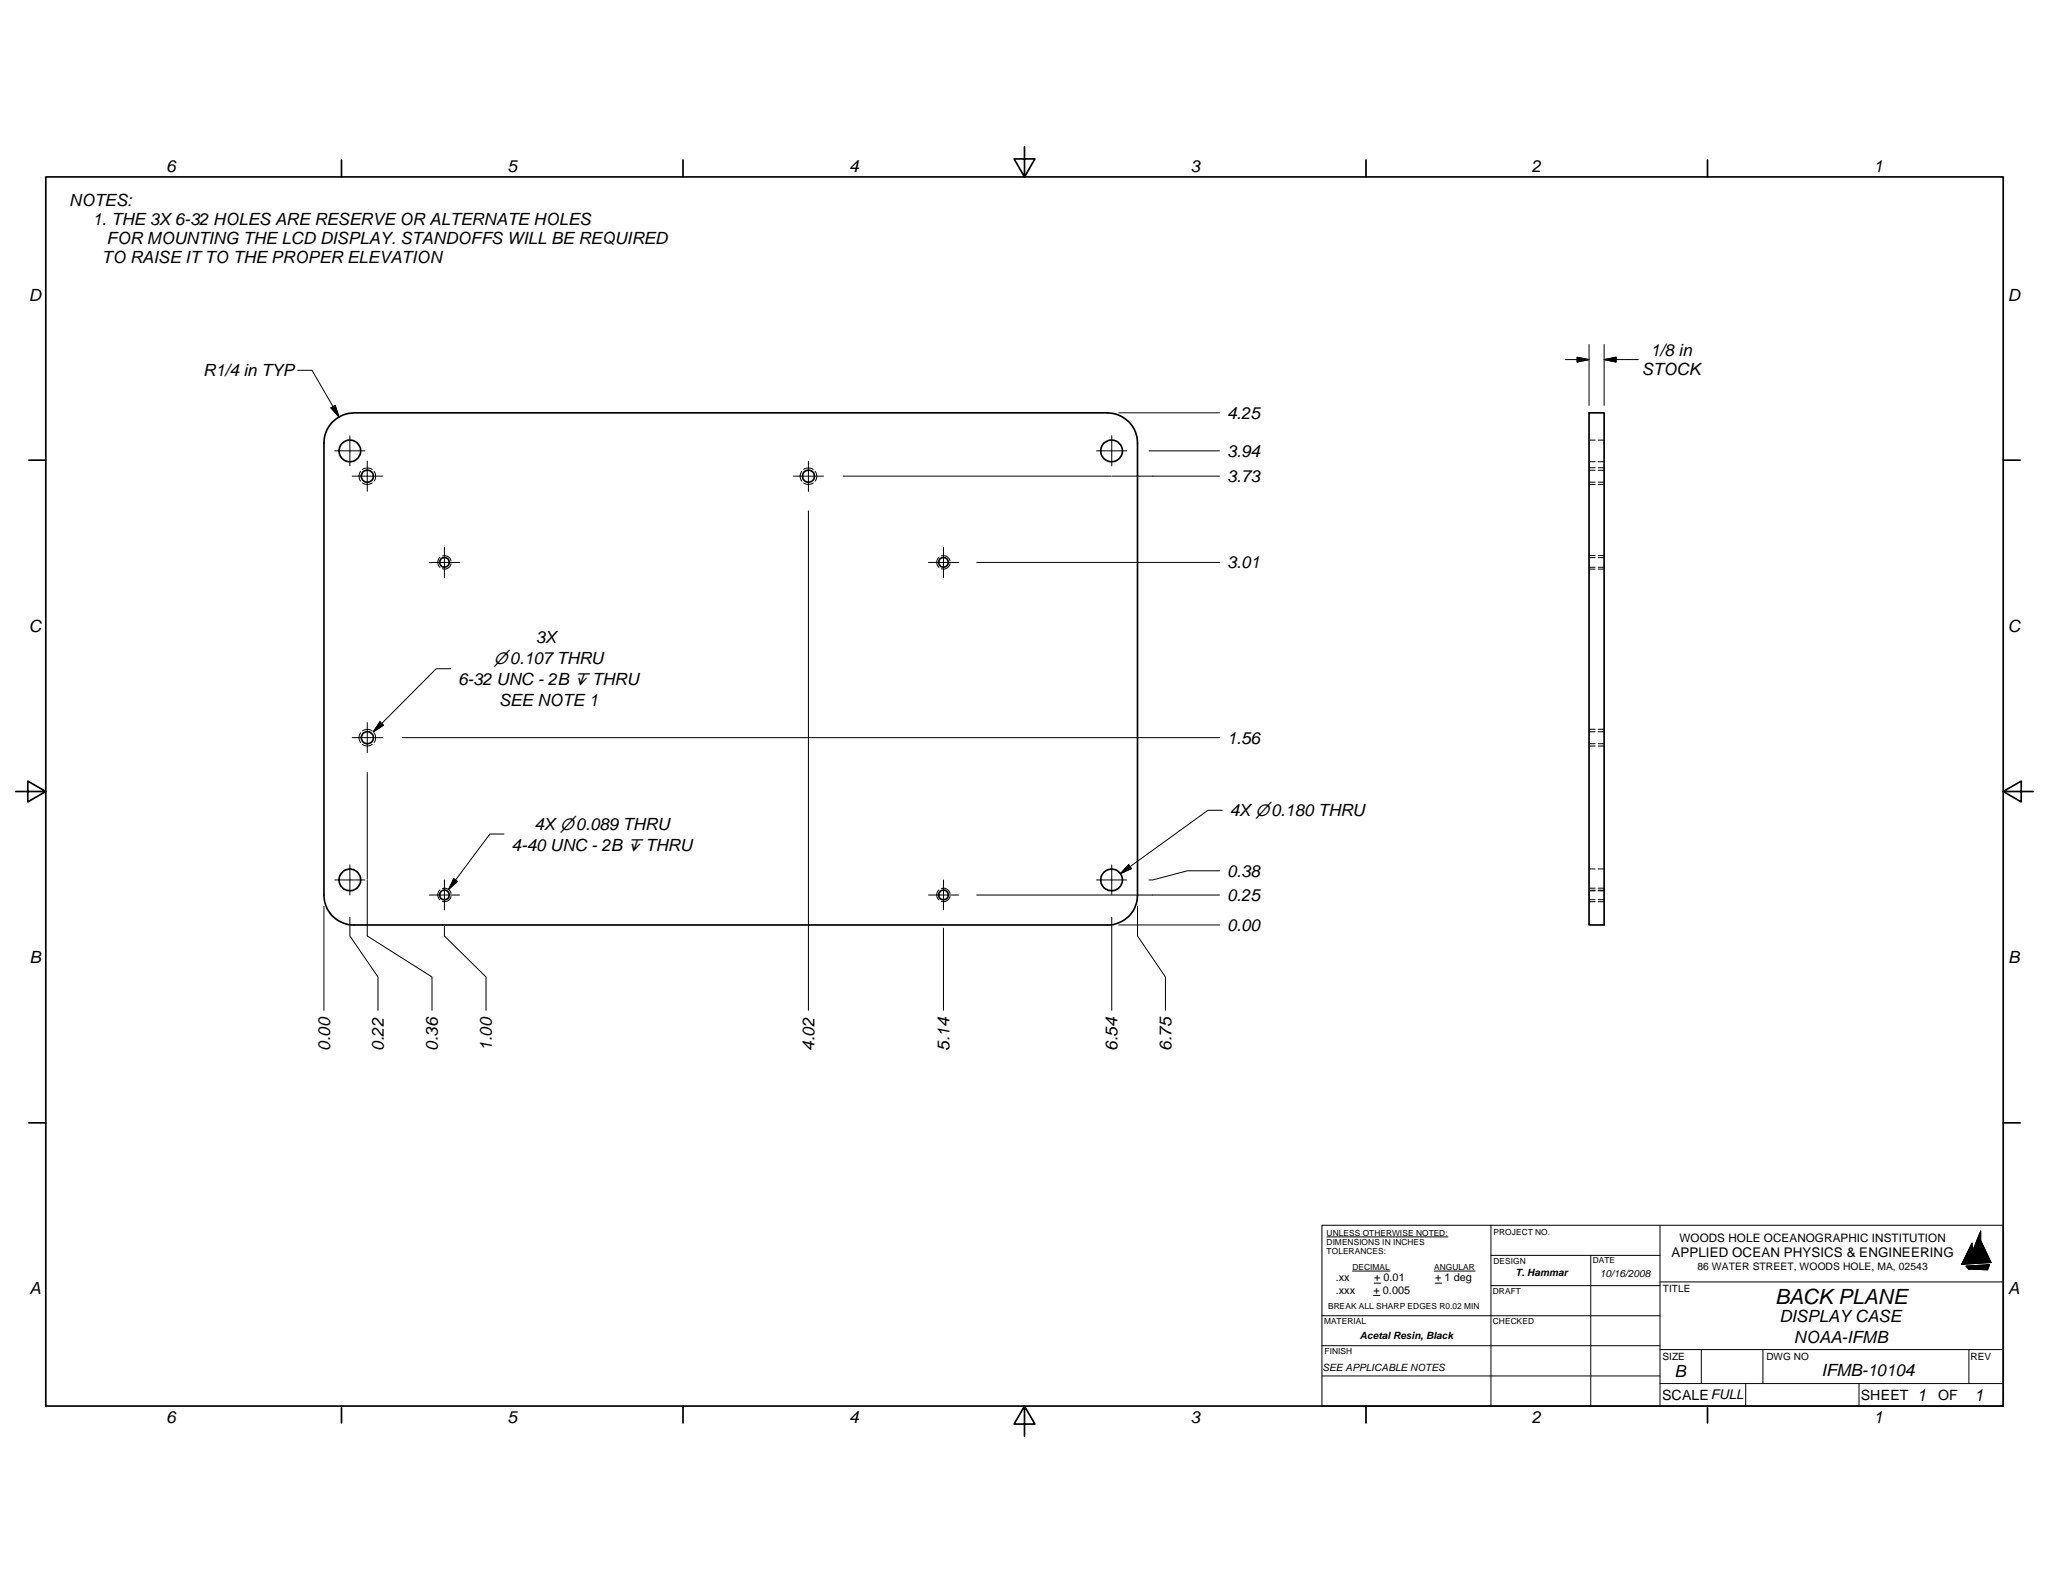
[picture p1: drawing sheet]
<svg xmlns="http://www.w3.org/2000/svg" width="279mm" height="216mm" viewBox="0 0 279 216" stroke-linecap="round" stroke-linejoin="round" font-family="sans-serif">
<g fill="none" stroke="#000" stroke-width=".23">
<path d="M6.2 24.1h267v167.7h-267zM46.6 21.8v2.3M93.1 21.8v2.3M139.7 20v4.1l-1.4-2.4h2.8l-1.4 2.4M186.3 21.8v2.3M232.8 21.8v2.3M45.2 57.7a4.3 4.3 0 0 1 3.1-1.4h102.7a4.1 4.1 0 0 1 4.1 4.1v61.7a4 4 0 0 1-4.1 4.1h-102.7a4.1 4.1 0 0 1-4.1-4.1v-61.7a4.2 4.2 0 0 1 1-2.7zM216.7 56.3h2v69.9h-2zM3.9 62.8h2.3M273.2 62.8h2.3M2.1 107.9h4.1l-2.4-1.4v2.9l2.4-1.5M273.2 107.9l2.4 1.5v-2.9l-2.4 1.4h4.1"/>
<path d="M3.9 153.1h2.3M273.2 153.1h2.3M46.6 191.8v2.3M93.1 191.8v2.3M139.7 191.8l1.4 2.4h-2.8l1.4-2.4v4.1M186.3 191.8v2.3M232.8 191.8v2.3"/>
<circle cx="47.7" cy="61.5" r="1.47"/>
<circle cx="50.1" cy="64.9" r=".82"/>
<circle cx="60.6" cy="76.7" r=".66"/>
<circle cx="110.3" cy="64.9" r=".82"/>
<circle cx="128.7" cy="76.7" r=".66"/>
<circle cx="151.6" cy="61.5" r="1.48"/>
<circle cx="50.1" cy="100.6" r=".82"/>
<circle cx="47.7" cy="120" r="1.47"/>
<circle cx="60.6" cy="122.1" r=".66"/>
<circle cx="128.7" cy="122.1" r=".66"/>
<circle cx="151.6" cy="120" r="1.48"/>
</g>
<g fill="none" stroke="#000" stroke-width=".14">
<path d="M40.6 50.5h1.9l3.7 6.4M45.1 55.6l.6-.3 .5 1.6zM47.7 59.4v4.1M151.6 59.4v4.1M152.5 56.3h13.8M213.5 49h3.2M215.1 48.7l1.6 .3-1.6 .4zM216.7 47v8.3M218.7 49l1.7-.3v.7zM218.7 47v8.3M223.4 49h-4.7M45.6 61.5h4.2"/>
<path d="M48 64.9h4.2M49.2 64.3a1.07 1.07 0 0 0 0 1.3M49.4 65.9l.6 .2 .4-.1 .4-.1M49.4 64l.6-.2 .4 .1 .4 .1M50.1 62.9v4.1M51 64.3a1.16 1.16 0 0 1 0 1.3M58.5 76.7h4.2M60 76a.92 .92 0 0 0 0 1.4M60.3 75.8a.89 .89 0 0 1 1.2 .7M60.6 74.7v4.1M61.5 76.9a.88 .88 0 0 1-1.2 .7M108.2 64.9h4.1"/>
<path d="M109.3 64.3a1.16 1.16 0 0 0 0 1.3M109.6 64l.5-.2 .4 .1 .4 .1M109.6 65.9l.5 .2 .4-.1 .4-.1M110.2 62.9v4.1M110.2 69.7v68.1M111.1 64.3a1.07 1.07 0 0 1 0 1.3M115 64.9h36.5M126.6 76.7h4.1M128 76a.92 .92 0 0 0 0 1.4M128.4 75.8a.89 .89 0 0 1 1.1 .7M128.7 74.7v4.1M129.5 76.9a.91 .91 0 0 1-1.1 .7"/>
<path d="M133.2 76.7h33.1M149.5 61.5h4.1M156.7 61.5h9.6M166.3 64.9h-14.7M216.7 66.1h.8M216.7 77.6h.8M216.7 65.8h.8M216.7 64.1h.8M216.7 63.8h.8M216.7 77.4h.8M216.7 76.1h.8M216.7 75.8h.8"/>
<path d="M216.7 63h.8M216.7 60h.8M217.9 66.1h.8M217.9 77.6h.8M217.9 65.8h.8M217.9 64.1h.8M217.9 63.8h.8M217.9 77.4h.8M217.9 76.1h.8M217.9 75.8h.8M217.9 63h.8M217.9 60h.8"/>
<path d="M49.2 99.9a1.04 1.04 0 0 0 0 1.4M49.4 99.7l.6-.2 .8 .2M50.1 98.6v4.1M51 99.9a1.12 1.12 0 0 1 0 1.4M51.8 98.4l.5 .5-1.4 .9zM61.4 91.2h-1.9l-8.6 8.6M216.7 99.8h.8M216.7 99.5h.8M217.9 99.8h.8M217.9 99.5h.8M47.7 118v4.1M48 100.6h4.2"/>
<path d="M49.4 101.5l.6 .2h.4l.4-.2M50.1 105.4v14.5M54.8 100.6h111.5M61.9 119.8l.5 .4-1.2 1.1zM68.7 113.7h-1.9l-5.6 7.6M151.6 118v4.1M153.9 117.9l.4 .6-1.5 .6zM166.3 118.8h-4.4l-4.7 1.2h-.5M166.7 110.5h-2l-11.9 8.6M216.7 101.7h.8M216.7 101.4h.8M216.7 118.5h.8"/>
<path d="M217.9 101.7h.8M217.9 101.4h.8M217.9 118.5h.8M44.2 123.6v14.2M45.6 120h4.2M47.7 125.1v2.6l3.8 5.5v4.6M50.1 120.1v7.6l8.8 5.5v4.6M58.5 122.1h4.2M60 121.4a.9 .9 0 0 0 0 1.3M60.3 121.2a.93 .93 0 0 1 1.2 .7M60.6 126.3v1.4l5.7 5.5v4.6M60.6 120v4.1"/>
<path d="M61.5 122.3a.89 .89 0 0 1-1.2 .6M126.6 122.1h4.1M128 121.4a.9 .9 0 0 0 0 1.3M128.4 121.2a.93 .93 0 0 1 1.1 .7M128.7 126.6v11.2M128.7 120v4.1M129.5 122.3a.92 .92 0 0 1-1.1 .6M133.2 122.1h18.3M149.5 120h4.1M151.6 125.1v12.7M152.5 126.2h13.8M155.1 123.6v4.1l3.8 5.5v4.6"/>
<path d="M166.3 122.1h-14.7M216.7 123h.8M216.7 122.7h.8M216.7 121.4h.8M216.7 121.1h.8M216.7 121.5h.8M217.9 123h.8M217.9 122.7h.8M217.9 121.4h.8M217.9 121.1h.8M217.9 121.5h.8M180.3 167.1h92.9v24.7h-92.9z"/>
<path d="M180.3 179.5h46.1M180.9 168.7h16.5M184.4 173.4h5.1M187.3 176.7h.9M187.4 175h.9M195.6 173.4h5.5M195.7 175h.9M203.3 171.2h23.1M203.3 175.3h23.1M203.3 167.1v24.7M216.9 171.2v20.6M226.4 174.8h46.8"/>
<path d="M226.4 167.1v24.7M268.1 172.7l3.2-.2-.3 .7-2.6-.1zM270.1 167.9v1.3l1.4 3-4 .2 1.4-2.9 .1 1.2zM180.3 187.7h46.1M180.3 183.5h46.1M226.4 184.1h46.8M226.4 188.7h46.8M232 184.1v4.6M238 188.7v3.1M240.4 184.1v4.6M253.5 188.7v3.1M268.5 184.1v4.6"/>
</g>
<path d="M45.1 55.6l.6-.3 .5 1.6zM215.1 48.7l1.6 .3-1.6 .4zM218.7 49l1.7-.3v.7zM51.8 98.4l.5 .5-1.4 .9zM61.9 119.8l.5 .4-1.2 1.1zM153.9 117.9l.4 .6-1.5 .6zM268.1 172.7l3.2-.2-2.9 .6zM268.9 169.5l.1 1.2-1.5 1.7zM269 170.7l2.5 1.5-4 .2zM270.1 169.2l1.4 3-2.5-1.5zM270.1 167.9v1.3l-1.1 1.5zM268.4 173.1l2.9-.6-.3 .7z" fill="#000" stroke="#000" stroke-width=".14"/>
<text font-size="2.9" x="242" y="177.8">BACK PLANE</text>
<g font-size="2.3">
<text x="22.6" y="23.5">6</text>
<text x="69.2" y="23.5">5</text>
<text x="115.8" y="23.5">4</text>
<text x="162.3" y="23.5">3</text>
<text x="208.9" y="23.5">2</text>
<text x="255.5" y="23.5">1</text>
<text x="9.4" y="28.2">NOTES:</text>
<text x="12.6" y="30.7">1. THE 3X 6-32 HOLES ARE RESERVE OR ALTERNATE HOLES</text>
<text x="13.9" y="35.9">TO RAISE IT TO THE PROPER ELEVATION</text>
<text x="14.5" y="33.3">FOR MOUNTING THE LCD DISPLAY. STANDOFFS WILL BE REQUIRED</text>
<text x="3.9" y="41">D</text>
<text x="273.8" y="41">D</text>
<text x="27.7" y="51.3">R1/4 in TYP</text>
<text x="223.9" y="51.2">STOCK</text>
<text x="225.1" y="48.6">1/8 in</text>
<text x="167.3" y="57.1">4.25</text>
<text x="167.3" y="65.8">3.73</text>
<text x="167.3" y="62.3">3.94</text>
<text x="167.3" y="77.5">3.01</text>
<text x="3.9" y="86.2">C</text>
<text x="73.1" y="87.7">3X</text>
<text x="273.8" y="86.2">C</text>
<text x="62.5" y="93.5">6-32 UNC - 2B ↧ THRU</text>
<text x="67.3" y="90.6">⌀0.107 THRU</text>
<text x="68.1" y="96.4">SEE NOTE 1</text>
<text x="167.3" y="101.5">1.56</text>
<text x="72.9" y="113.2">4X⌀0.089 THRU</text>
<text x="167.7" y="111.3">4X ⌀0.180 THRU</text>
<text x="69.8" y="116.1">4-40 UNC - 2B ↧ THRU</text>
<text x="167.3" y="119.5">0.38</text>
<text x="167.3" y="122.9">0.25</text>
<text x="4" y="131.4">B</text>
<text x="167.3" y="127">0.00</text>
<text x="273.9" y="131.4">B</text>
<text x="45" y="143.3" transform="rotate(-90 45 143.3)">0.00</text>
<text x="52.3" y="143.3" transform="rotate(-90 52.3 143.3)">0.22</text>
<text x="59.7" y="143.3" transform="rotate(-90 59.7 143.3)">0.36</text>
<text x="67.1" y="143.3" transform="rotate(-90 67.1 143.3)">1.00</text>
<text x="111.1" y="143.3" transform="rotate(-90 111.1 143.3)">4.02</text>
<text x="129.5" y="143.3" transform="rotate(-90 129.5 143.3)">5.14</text>
<text x="152.4" y="143.3" transform="rotate(-90 152.4 143.3)">6.54</text>
<text x="159.7" y="143.3" transform="rotate(-90 159.7 143.3)">6.75</text>
<text x="4" y="176.6">A</text>
<text x="273.9" y="176.6">A</text>
<text x="242.7" y="180.4">DISPLAY CASE</text>
<text x="244.6" y="183.2">NOAA-IFMB</text>
<text x="228.3" y="187.7">B</text>
<text x="248.4" y="187.7">IFMB-10104</text>
<text x="261.4" y="191.1">1</text>
<text x="269.2" y="191.1">1</text>
<text x="22.6" y="194.1">6</text>
<text x="69.2" y="194.1">5</text>
<text x="115.8" y="194.1">4</text>
<text x="162.3" y="194.1">3</text>
<text x="208.9" y="194.1">2</text>
<text x="255.5" y="194.1">1</text>
</g>
<g font-size="1.9">
<text x="226.7" y="191">SCALEFULL</text>
<text x="253.7" y="190.9">SHEET</text>
<text x="264.3" y="190.9">OF</text>
</g>
<text font-size="1.8" x="227.9" y="171.5">APPLIED OCEAN PHYSICS &amp; ENGINEERING</text>
<text font-size="1.6" x="229" y="169.5">WOODS HOLE OCEANOGRAPHIC INSTITUTION</text>
<g font-size="1.5">
<text x="182.1" y="176.4">.xxx</text>
<text x="182.1" y="174.8">.xx</text>
<text x="187.3" y="176.4">+ 0.005</text>
<text x="187.4" y="174.8">+ 0.01</text>
<text x="195.7" y="174.8">+ 1 deg</text>
</g>
<g font-size="1.4">
<text x="231.5" y="173.2">86 WATER STREET, WOODS HOLE, MA, 02543</text>
<text x="206.7" y="174.1">T. Hammar</text>
<text x="218.2" y="174.2">10/16/2008</text>
<text x="226.7" y="176.2">TITLE</text>
<text x="185.4" y="182.6">Acetal Resin, Black</text>
<text x="226.7" y="185.5">SIZE</text>
<text x="240.9" y="185.5">DWG NO</text>
<text x="268.7" y="185.4">REV</text>
<text x="180.3" y="187">SEE APPLICABLE NOTES</text>
</g>
<g font-size="1.1">
<text x="180.9" y="168.5">UNLESS OTHERWISE NOTED:</text>
<text x="180.9" y="169.8">DIMENSIONS IN INCHES</text>
<text x="180.9" y="171.1">TOLERANCES:</text>
<text x="184.4" y="173.2">DECIMAL</text>
<text x="195.6" y="173.2">ANGULAR</text>
<text x="203.7" y="172.4">DESIGN</text>
<text x="203.7" y="168.5">PROJECT NO.</text>
<text x="217.2" y="172.3">DATE</text>
<text x="181.1" y="178.6">BREAK ALL SHARP EDGES R0.02 MIN</text>
<text x="203.6" y="176.4">DRAFT</text>
<text x="180.6" y="180.6">MATERIAL</text>
<text x="180.6" y="184.7">FINISH</text>
<text x="203.6" y="180.5">CHECKED</text>
</g>
</svg>
